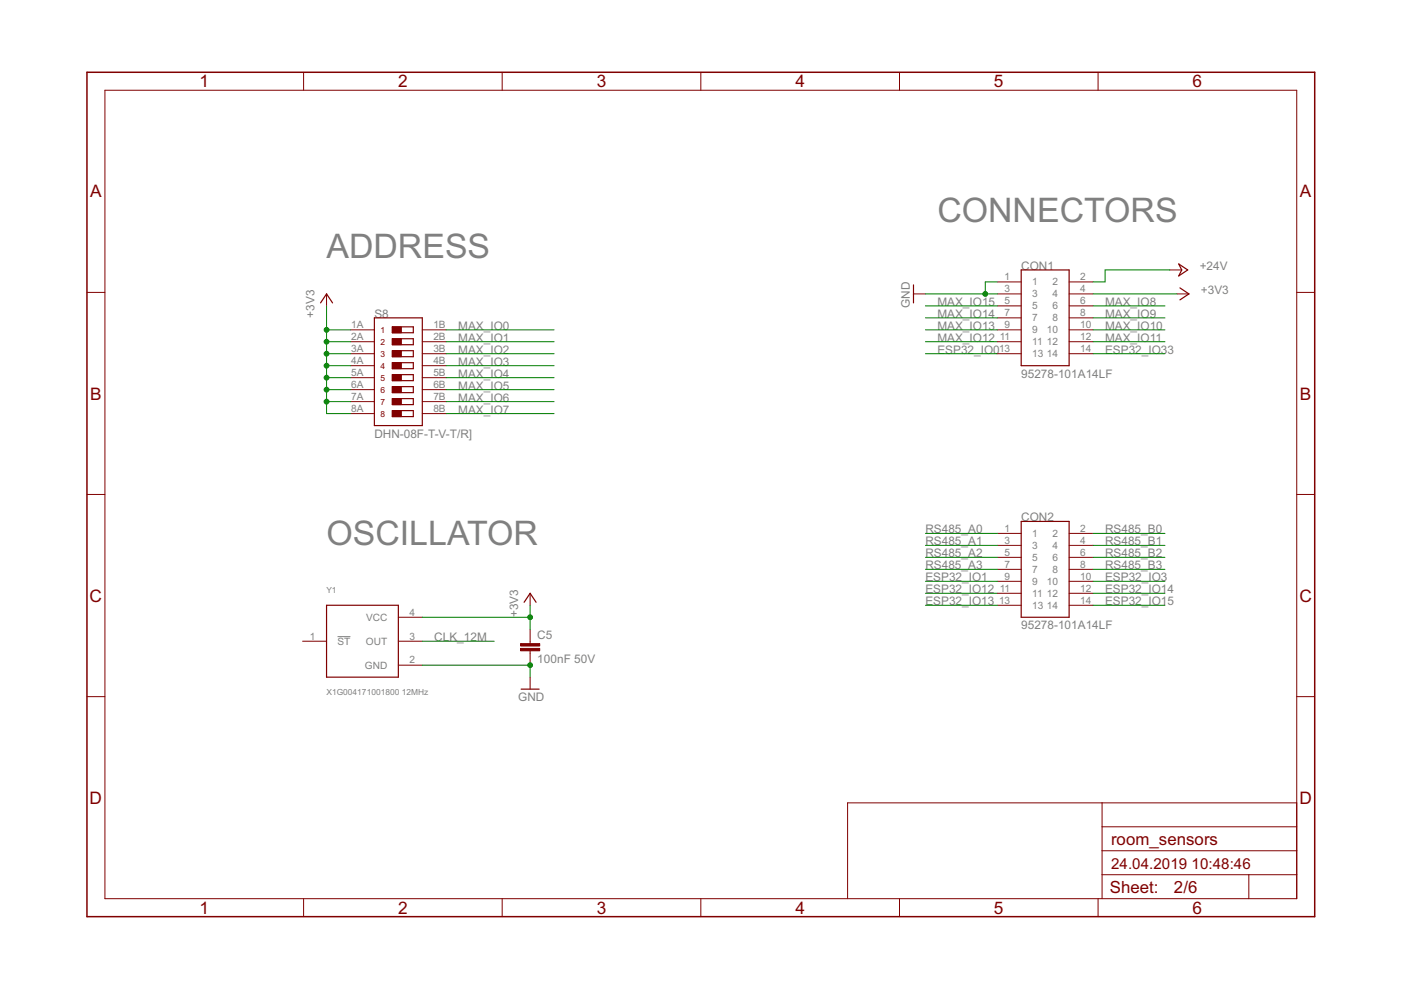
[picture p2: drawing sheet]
<svg xmlns="http://www.w3.org/2000/svg" width="297mm" height="210mm" viewBox="0 0 297 210" stroke-linecap="round" stroke-linejoin="round" font-family="sans-serif">
<path d="M71.6 135h2.7" fill="none" stroke="#808080" stroke-width=".21"/>
<g fill="none" stroke="#800000" stroke-width=".21">
<path d="M22.2 19.1h252.7v171.4h-252.7zM64.4 15.3v3.8M106.5 15.3v3.8M148.6 15.3v3.8M190.7 15.3v3.8M232.8 15.3v3.8M211.4 59.8h5.1M226.7 59.8h5.1M248 57.2h2.5M18.4 62h3.8M69.2 62.3v2.6M74.3 69.9h5.1"/>
<path d="M74.3 72.5h5.1M74.3 75h5.1M74.3 77.5h5.1M89.5 69.9h5.1M89.5 72.5h5.1M89.5 75h5.1M89.5 77.5h5.1M193.7 62.3h2.5M211.4 62.3h5.1M211.4 64.9h5.1M211.4 67.4h5.1M211.4 69.9h5.1"/>
<path d="M211.4 72.5h5.1M211.4 75h5.1M226.7 62.3h5.1M226.7 64.9h5.1M226.7 67.4h5.1M226.7 69.9h5.1M226.7 72.5h5.1M226.7 75h5.1M249.5 62.3h2.6M274.9 62h3.8M74.3 80.1h5.1M74.3 82.6h5.1"/>
<path d="M74.3 85.2h5.1M74.3 87.7h5.1M89.5 80.1h5.1M89.5 82.6h5.1M89.5 85.2h5.1M89.5 87.7h5.1M18.4 104.8h3.8M211.4 113.1h5.1M211.4 115.6h5.1M211.4 118.2h5.1M226.7 113.1h5.1M226.7 115.6h5.1"/>
<path d="M226.7 118.2h5.1M274.9 104.8h3.8M64.2 136h5M84.5 136h5M84.5 130.9h5M112.4 125.8v2.5M112.4 133.4v3.1M112.4 138v3M211.4 120.7h5.1M211.4 123.3h5.1M211.4 125.8h5.1M211.4 128.3h5.1"/>
<path d="M226.7 120.7h5.1M226.7 123.3h5.1M226.7 125.8h5.1M226.7 128.3h5.1M18.4 147.7h3.8M84.5 141h5M112.4 143.6v2.5M274.9 147.7h3.8M233.7 170.2v20.3M233.7 175.3h41.2M274.9 170.2h-95.2v20.3M64.4 190.5v3.9"/>
<path d="M106.5 190.5v3.9M148.6 190.5v3.9M190.7 190.5v3.9M232.8 190.5v3.9M233.7 185.5h41.2M233.7 180.4h41.2M264.8 185.5v5"/>
</g>
<path d="M18.4 15.3h260.3v179.1h-260.3z" fill="none" stroke="#800000" stroke-width=".32"/>
<g fill="none" stroke="#800000" stroke-width=".25">
<path d="M216.5 57.2h10.2v20.3h-10.2zM249.9 56l1.9 1.2-1.9 1.3 .6-1.3zM68 64.2l1.2-1.9 1.3 1.9M79.4 67.4h10.1v22.8h-10.1zM83.2 69.3h4.4v1.2h-4.4zM83.2 71.8h4.4v1.3h-4.4zM83.2 74.4h4.4v1.2h-4.4zM83.2 76.9h4.4v1.3h-4.4zM83.2 79.4h4.4v1.3h-4.4zM193.7 60.4v3.8M250.2 61l1.9 1.3-1.9 1.3M83.2 82h4.4v1.2h-4.4z"/>
<path d="M83.2 84.5h4.4v1.3h-4.4zM83.2 87.1h4.4v1.2h-4.4zM216.5 110.6h10.2v20.3h-10.2zM69.2 128.3h15.3v15.3h-15.3zM111.1 127.7l1.3-1.9 1.3 1.9M110.5 146.1h3.8"/>
</g>
<g fill="#800000" stroke="#800000" stroke-width=".21">
<path d="M83.2 69.3h1.9v1.3h-1.9z"/>
<path d="M83.2 71.8h1.9v1.3h-1.9z"/>
<path d="M83.2 74.4h1.9v1.2h-1.9z"/>
<path d="M83.2 76.9h1.9v1.3h-1.9z"/>
<path d="M83.2 79.4h1.9v1.3h-1.9z"/>
<path d="M83.2 82h1.9v1.2h-1.9z"/>
<path d="M83.2 84.5h1.9v1.3h-1.9z"/>
<path d="M83.2 87.1h1.9v1.2h-1.9z"/>
<path d="M110.4 137.5h4v.5h-4z"/>
<path d="M110.4 136.5h4v.5h-4z"/>
</g>
<g fill="none" stroke="#008000" stroke-width=".21">
<path d="M211.4 59.8h-2.5v2.5M248 57.2h-13.7v2.6h-2.5M69.2 64.9v22.8h5.1M69.2 77.5h5.1M69.2 75h5.1M69.2 72.5h5.1M69.2 69.9h5.1M94.6 77.5h22.9M94.6 75h22.9M94.6 72.5h22.9M94.6 69.9h22.9M196.2 75h15.2"/>
<path d="M196.2 72.5h15.2M196.2 69.9h15.2M196.2 62.3h15.2M196.2 64.9h15.2M196.2 67.4h15.2M231.8 75h15.2M231.8 72.5h15.2M231.8 69.9h15.2M231.8 62.3h17.7M231.8 64.9h15.2M231.8 67.4h15.2M69.2 85.2h5.1"/>
<path d="M69.2 82.6h5.1M69.2 80.1h5.1M94.6 87.7h22.9M94.6 85.2h22.9M94.6 82.6h22.9M94.6 80.1h22.9M196.2 113.1h15.2M196.2 115.6h15.2M196.2 118.2h15.2M231.8 113.1h15.2M231.8 115.6h15.2M231.8 118.2h15.2"/>
<path d="M89.5 130.9h22.9M89.5 136h15.3M112.4 128.3v5.1M196.2 120.7h15.2M196.2 123.3h15.2M196.2 125.8h15.2M196.2 128.3h15.2M231.8 120.7h15.2M231.8 123.3h15.2M231.8 125.8h15.2M231.8 128.3h15.2M89.5 141h22.9v2.6"/>
</g>
<g fill="#008000" stroke="#008000" stroke-width=".21">
<circle cx="112.4" cy="130.9" r=".51"/>
<circle cx="69.2" cy="85.2" r=".51"/>
<circle cx="69.2" cy="82.6" r=".51"/>
<circle cx="69.2" cy="80.1" r=".51"/>
<circle cx="69.2" cy="77.5" r=".51"/>
<circle cx="69.2" cy="75" r=".51"/>
<circle cx="69.2" cy="72.5" r=".51"/>
<circle cx="69.2" cy="69.9" r=".51"/>
<circle cx="112.4" cy="141" r=".51"/>
<circle cx="208.9" cy="62.3" r=".51"/>
</g>
<g font-size="8" fill="#808080">
<text x="198.7" y="47.1">CONNECTORS</text>
<text x="69.2" y="54.7">ADDRESS</text>
<text x="69.2" y="115.6">OSCILLATOR</text>
</g>
<g font-size="4.1" fill="#800000">
<text x="42.3" y="18.5">1</text>
<text x="84.4" y="18.5">2</text>
<text x="126.5" y="18.5">3</text>
<text x="168.6" y="18.5">4</text>
<text x="210.7" y="18.5">5</text>
<text x="252.9" y="18.5">6</text>
<text x="19.1" y="41.9">A</text>
<text x="275.6" y="41.9">A</text>
<text x="19.1" y="84.7">B</text>
<text x="275.6" y="84.7">B</text>
<text x="19" y="127.6">C</text>
<text x="275.5" y="127.6">C</text>
<text x="19" y="170.4">D</text>
<text x="275.5" y="170.4">D</text>
<text x="42.3" y="193.7">1</text>
<text x="84.4" y="193.7">2</text>
<text x="126.5" y="193.7">3</text>
<text x="168.6" y="193.7">4</text>
<text x="210.7" y="193.7">5</text>
<text x="252.9" y="193.7">6</text>
</g>
<g font-size="4" fill="#800000">
<text x="235.6" y="179.1">room_sensors</text>
<text x="235.3" y="189.4">Sheet:</text>
<text x="248.9" y="189.3">2/6</text>
</g>
<g font-size="3.6" fill="#800000">
<text x="235.6" y="184.2">24.04.2019</text>
<text x="252.6" y="184.2">10:48:46</text>
</g>
<g font-size="2.8" fill="#808080">
<text x="216.5" y="57.2">CON1</text>
<text x="254.4" y="57.2">+24V</text>
<text x="192.9" y="65.3" transform="rotate(-90 192.9 65.3)">GND</text>
<text x="198.7" y="64.8">MAX_IO15</text>
<text x="234.3" y="64.8">MAX_IO8</text>
<text x="254.6" y="62.3">+3V3</text>
<text x="66.7" y="67.4" transform="rotate(-90 66.7 67.4)">+3V3</text>
<text x="79.4" y="67.4">S8</text>
<text x="97.2" y="69.9">MAX_IO0</text>
<text x="198.7" y="69.9">MAX_IO13</text>
<text x="198.7" y="67.4">MAX_IO14</text>
<text x="234.3" y="67.4">MAX_IO9</text>
<text x="234.3" y="69.9">MAX_IO10</text>
<text x="97.2" y="72.5">MAX_IO1</text>
<text x="97.2" y="75">MAX_IO2</text>
<text x="97.2" y="77.5">MAX_IO3</text>
<text x="198.7" y="72.5">MAX_IO12</text>
<text x="198.7" y="75">ESP32_IO0</text>
<text x="234.3" y="72.5">MAX_IO11</text>
<text x="234.3" y="75">ESP32_IO33</text>
<text x="97.2" y="80.1">MAX_IO4</text>
<text x="97.2" y="82.6">MAX_IO5</text>
<text x="216.5" y="80.1">95278-101A14LF</text>
<text x="97.2" y="85.2">MAX_IO6</text>
<text x="97.2" y="87.7">MAX_IO7</text>
<text x="79.4" y="92.8">DHN-08F-T-V-T/R]</text>
<text x="196.2" y="113.1">RS485_A0</text>
<text x="216.5" y="110.6">CON2</text>
<text x="234.3" y="113.1">RS485_B0</text>
<text x="196.2" y="115.6">RS485_A1</text>
<text x="196.2" y="118.2">RS485_A2</text>
<text x="234.3" y="115.6">RS485_B1</text>
<text x="234.3" y="118.2">RS485_B2</text>
<text x="196.2" y="120.7">RS485_A3</text>
<text x="196.2" y="123.3">ESP32_IO1</text>
<text x="196.2" y="125.8">ESP32_IO12</text>
<text x="234.3" y="120.7">RS485_B3</text>
<text x="234.3" y="123.3">ESP32_IO3</text>
<text x="234.3" y="125.8">ESP32_IO14</text>
<text x="109.9" y="130.9" transform="rotate(-90 109.9 130.9)">+3V3</text>
<text x="196.2" y="128.3">ESP32_IO13</text>
<text x="234.3" y="128.3">ESP32_IO15</text>
<text x="92.1" y="135.9">CLK_12M</text>
<text x="113.9" y="135.6">C5</text>
<text x="216.5" y="133.4">95278-101A14LF</text>
<text x="113.9" y="140.6">100nF 50V</text>
<text x="109.9" y="148.6">GND</text>
</g>
<g font-size="2.4" fill="#808080">
<text x="213" y="59.4">1</text>
<text x="229" y="59.4">2</text>
<text x="213" y="62">3</text>
<text x="213" y="64.5">5</text>
<text x="218.9" y="60.5">1</text>
<text x="218.9" y="63.1">3</text>
<text x="218.9" y="65.6">5</text>
<text x="223.2" y="60.5">2</text>
<text x="223.2" y="63.1">4</text>
<text x="223.2" y="65.6">6</text>
<text x="229" y="62">4</text>
<text x="229" y="64.5">6</text>
<text x="74.4" y="69.6">1A</text>
<text x="91.9" y="69.6">1B</text>
<text x="213" y="67">7</text>
<text x="213" y="69.6">9</text>
<text x="218.9" y="68.1">7</text>
<text x="218.9" y="70.7">9</text>
<text x="222" y="70.7">10</text>
<text x="223.2" y="68.1">8</text>
<text x="229" y="67">8</text>
<text x="229" y="69.6">10</text>
<text x="74.4" y="72.1">2A</text>
<text x="74.4" y="74.6">3A</text>
<text x="74.4" y="77.2">4A</text>
<text x="91.9" y="72.1">2B</text>
<text x="91.9" y="74.6">3B</text>
<text x="91.9" y="77.2">4B</text>
<text x="211.8" y="74.6">13</text>
<text x="212" y="72.1">11</text>
<text x="218.9" y="73.2">11</text>
<text x="218.9" y="75.8">13</text>
<text x="222" y="73.2">12</text>
<text x="222" y="75.8">14</text>
<text x="229" y="72.1">12</text>
<text x="229" y="74.6">14</text>
<text x="74.4" y="79.7">5A</text>
<text x="74.4" y="82.3">6A</text>
<text x="91.9" y="79.7">5B</text>
<text x="91.9" y="82.3">6B</text>
<text x="74.4" y="84.8">7A</text>
<text x="74.4" y="87.3">8A</text>
<text x="91.9" y="84.8">7B</text>
<text x="91.9" y="87.3">8B</text>
<text x="213" y="112.7">1</text>
<text x="218.9" y="113.9">1</text>
<text x="223.2" y="113.9">2</text>
<text x="229" y="112.7">2</text>
<text x="213" y="115.3">3</text>
<text x="213" y="117.8">5</text>
<text x="218.9" y="116.4">3</text>
<text x="218.9" y="118.9">5</text>
<text x="223.2" y="116.4">4</text>
<text x="223.2" y="118.9">6</text>
<text x="229" y="115.3">4</text>
<text x="229" y="117.8">6</text>
<text x="212" y="125.4">11</text>
<text x="213" y="120.4">7</text>
<text x="213" y="122.9">9</text>
<text x="218.9" y="121.5">7</text>
<text x="218.9" y="124">9</text>
<text x="222" y="124">10</text>
<text x="223.2" y="121.5">8</text>
<text x="229" y="120.4">8</text>
<text x="229" y="122.9">10</text>
<text x="229" y="125.4">12</text>
<text x="77.6" y="131.6">VCC</text>
<text x="86.8" y="130.5">4</text>
<text x="211.8" y="128">13</text>
<text x="218.9" y="126.6">11</text>
<text x="218.9" y="129.1">13</text>
<text x="222" y="126.6">12</text>
<text x="222" y="129.1">14</text>
<text x="229" y="128">14</text>
<text x="65.7" y="135.6">1</text>
<text x="71.6" y="136.7">ST</text>
<text x="77.6" y="136.7">OUT</text>
<text x="86.8" y="135.6">3</text>
<text x="77.4" y="141.8">GND</text>
<text x="86.8" y="140.7">2</text>
</g>
<g font-size="2" fill="#800000">
<text x="80.7" y="70.6">1</text>
<text x="80.7" y="73.1">2</text>
<text x="80.7" y="75.6">3</text>
<text x="80.7" y="78.2">4</text>
<text x="80.7" y="80.7">5</text>
<text x="80.7" y="83.3">6</text>
<text x="80.7" y="85.8">7</text>
<text x="80.7" y="88.3">8</text>
</g>
<g font-size="2" fill="#808080">
<text x="69.2" y="125.8">Y1</text>
<text x="69.2" y="147.4">X1G004171001800</text>
<text x="85.2" y="147.4">12MHz</text>
</g>
</svg>
